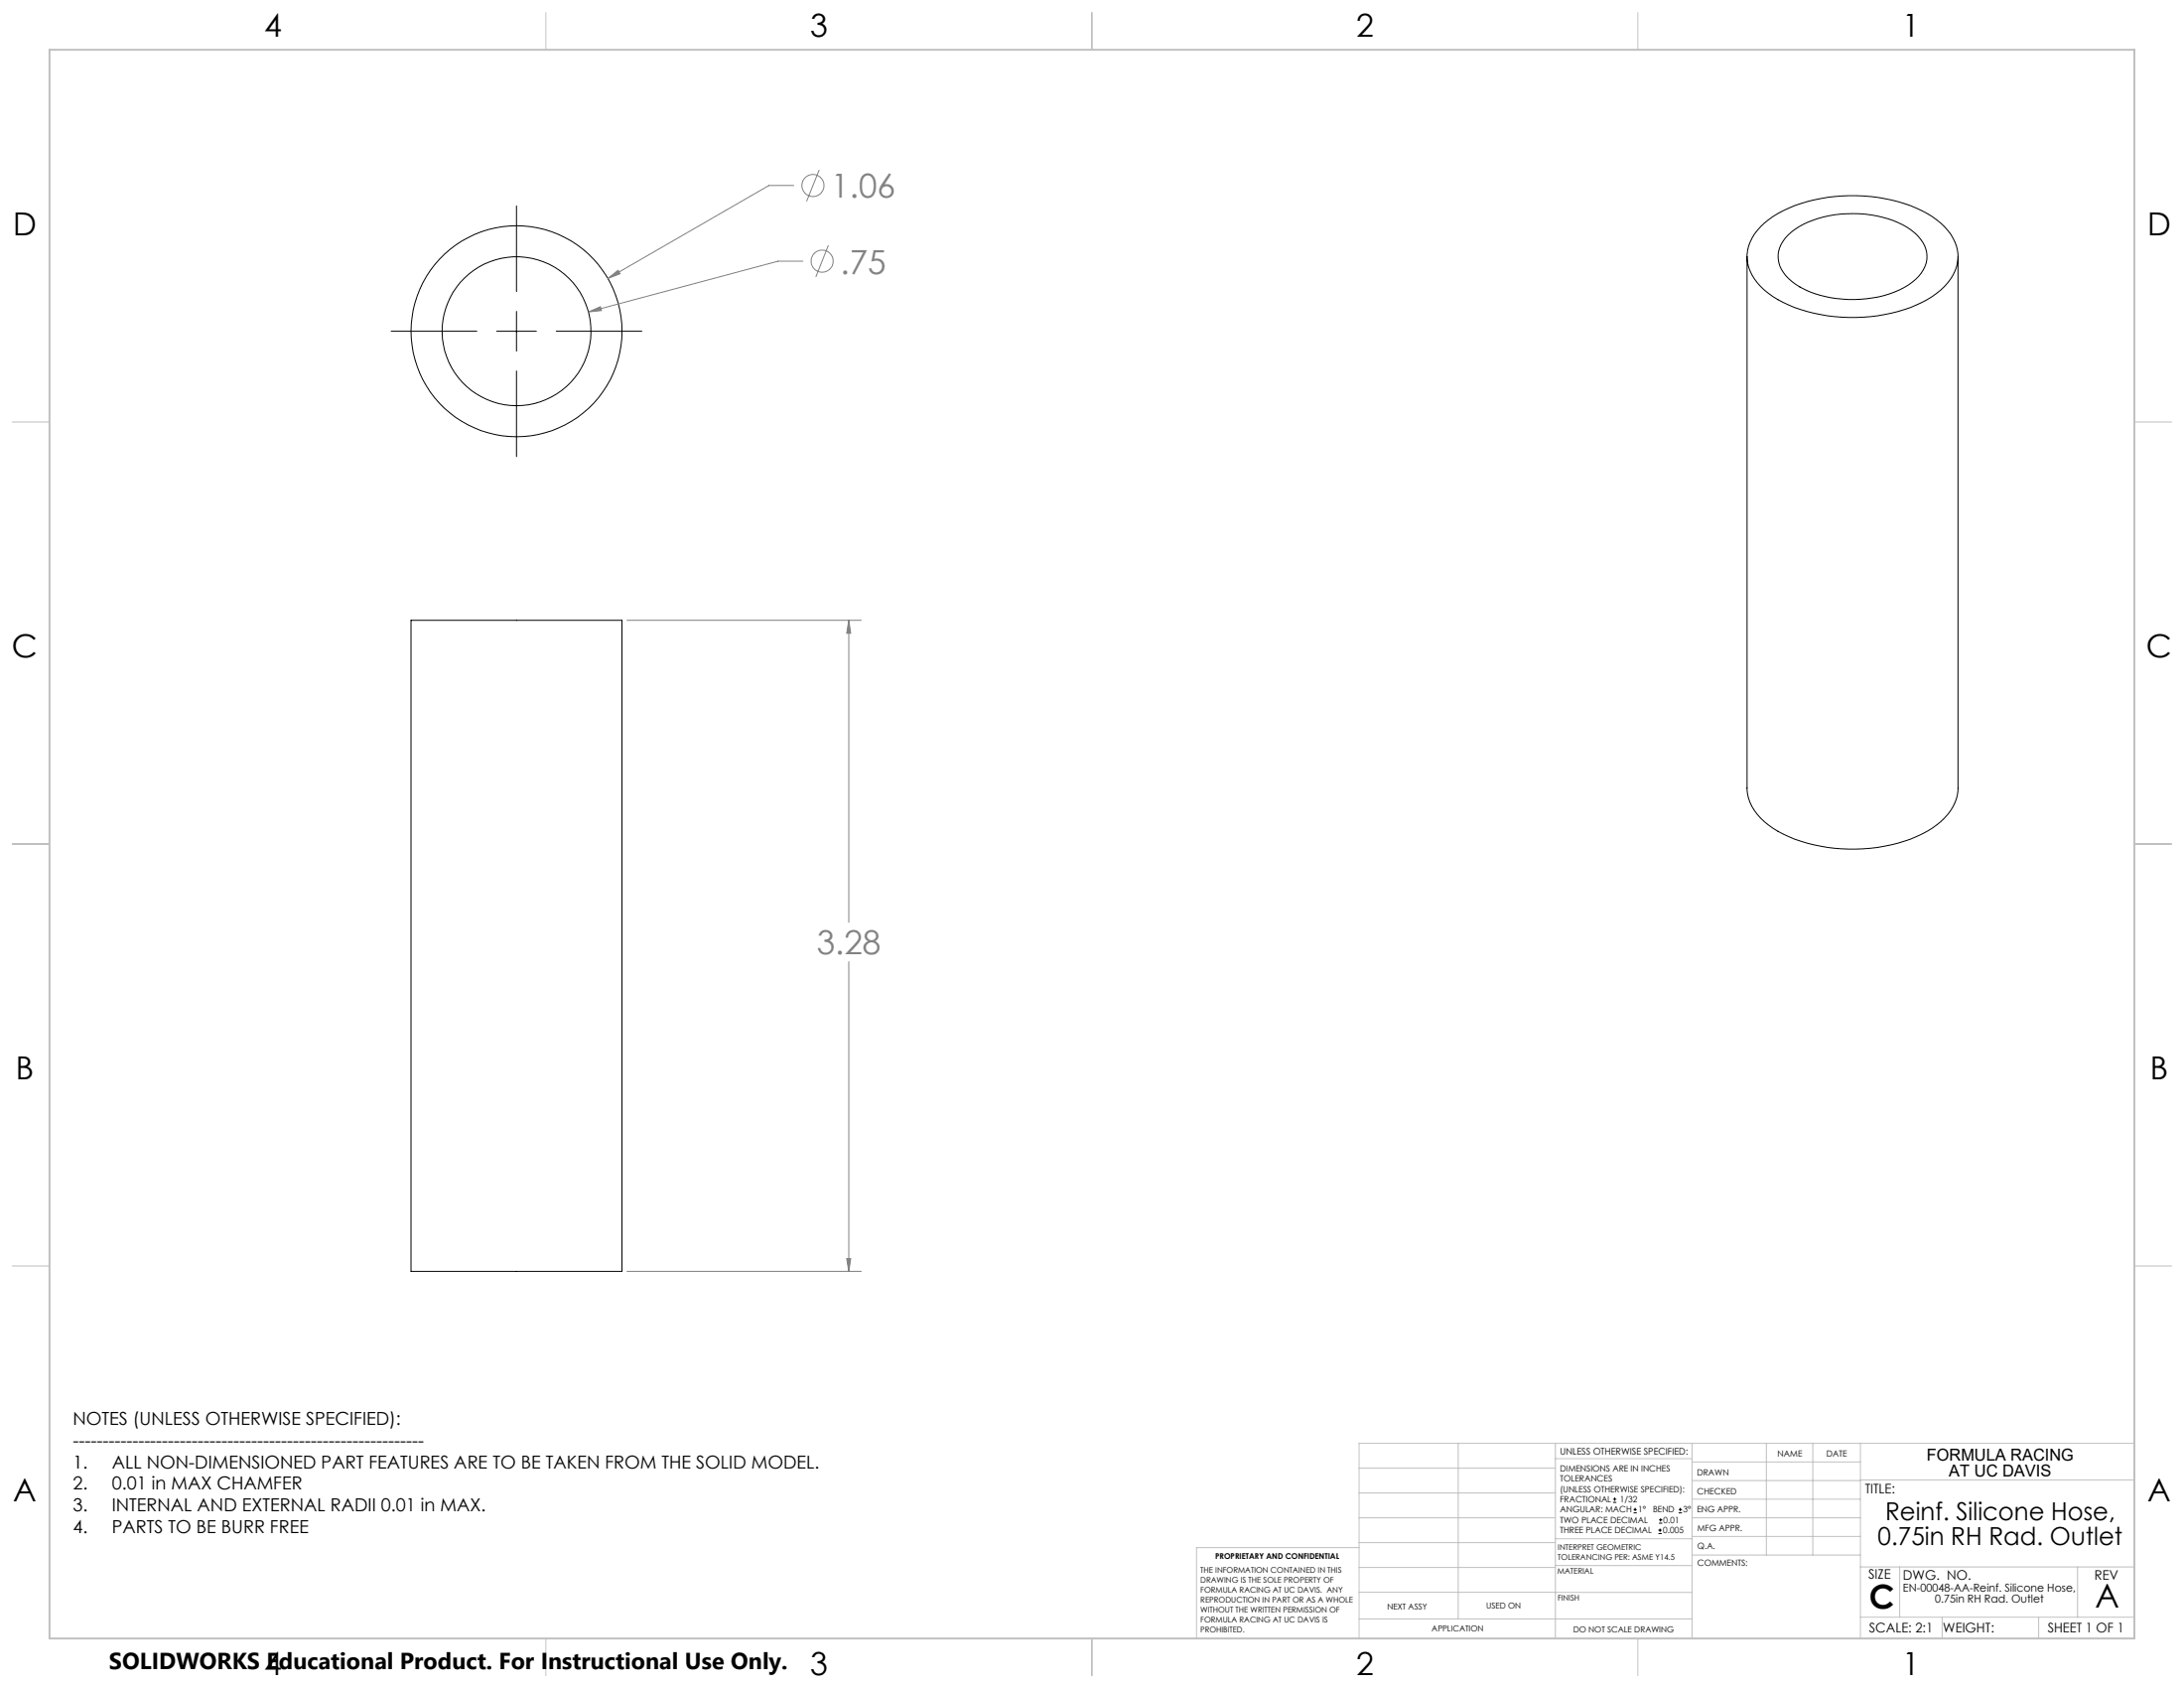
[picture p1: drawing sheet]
<svg xmlns="http://www.w3.org/2000/svg" width="559mm" height="432mm" viewBox="0 0 559 432" stroke-linecap="round" stroke-linejoin="round" font-family="sans-serif">
<g fill="none" stroke="#000" stroke-width=".25">
<path d="M132.2 52.7v21.9M450.5 58a30.5 30.5 0 0 1 17.1-7.5 41.7 41.7 0 0 1 25.5 4.1 14.2 14.2 0 0 1 7.9 10.5 12 12 0 0 1-5.5 9.9 37.7 37.7 0 0 1-24.3 6.1 35.4 35.4 0 0 1-18.7-6.1 11.6 11.6 0 0 1-5.4-11 11.9 11.9 0 0 1 3.4-6zM132.2 79.7v10.1M447 65.6v136a12.1 12.1 0 0 0 5.5 9.4 37.7 37.7 0 0 0 24.2 6.1 35.4 35.4 0 0 0 18.8-6.1 12.1 12.1 0 0 0 5.5-9.4v-136M457.4 60.2a24 24 0 0 1 16.8-5.6 24.7 24.7 0 0 1 15.7 5 7.3 7.3 0 0 1 2.2 9.4 16.1 16.1 0 0 1-10 6.6 30.6 30.6 0 0 1-21.6-2.2 9.4 9.4 0 0 1-5.6-8.1 7.9 7.9 0 0 1 2.5-5.1zM100.1 84.7h21.9M127.1 84.7h10.1M132.2 94.9v21.9M142.3 84.7h21.9M105.2 158.7h53.9v166.5h-53.9zM412.7 384.3h.9M412.7 383.5h.9"/>
<path d="M413.1 383.1v.8M418 387h.8M418 386.2h.8M418.4 385.7v.9M424.3 392.3h.9M424.3 391.4h.9M424.5 389.6h.8M424.5 388.8h.8M424.7 391v.9M424.9 388.4v.8M429.5 387h.9M429.5 386.2h.9"/>
<path d="M429.9 385.7v.9"/>
<circle cx="132.2" cy="84.7" r="27"/>
<circle cx="132.2" cy="84.7" r="19.1"/>
</g>
<g fill="none" stroke="#808080" stroke-width=".25">
<path d="M203.1 47.4h-6.4l-41.2 23.8M209.6 43.4l-3.2 8.1M150.6 79.8l3-1.3 .3 .9zM155.5 71.2l2.7-2.1 .4 .9zM205.4 66.8h-6.3l-48.5 13M211.9 62.8l-3.2 8M160.4 158.7h59.9M217.2 158.7l.5 3.3h-1.1zM217.2 158.7v77.2M217.2 246v79.2M160.4 325.2h59.9M216.6 321.9h1.1l-.5 3.3z"/>
<circle cx="208" cy="47.5" r="2.82"/>
<circle cx="210.4" cy="66.8" r="2.83"/>
</g>
<g fill="none" stroke="#c0c0c0" stroke-width=".25">
<path d="M139.7 3.2v9.5M279.4 3.2v9.5M419.1 3.2v9.5M3.1 107.9h9.6M546.1 107.9h9.5M3.1 215.9h9.6M546.1 215.9h9.5M3.1 323.8h9.6M546.1 323.8h9.5M347.7 375.6h50.3M373.1 369.2v44.9M398 369.2v49.9"/>
<path d="M398 373.1h34.9M432.9 369.2v49.9M432.9 378.7h43.1M432.9 374h43.1M451.9 369.2v28.6M463.8 369.2v28.6M476 369.2v49.9M476 378.6h70.1M546.1 369.2h-198.4v49.9M347.7 394.6h50.3M347.7 388.3h50.3M347.7 381.9h50.3"/>
<path d="M347.7 395.9h-41.6v23.2M398 393.6h35M432.9 383.5h43.1M432.9 388.3h43.1M432.9 393h43.1M433 397.8h43M139.7 419.1v9.6M279.4 419.1v9.6M347.7 414.1h85.2M347.7 401h50.3M347.7 407.3h50.3M398 407.4h34.9"/>
<path d="M398 400.5h35M419.1 419.1v9.6M476 413.7h70.1M476 400.8h70.1M486.1 400.8v12.9M496.9 413.7v5.4M521.6 413.7v5.4M531.6 400.8v12.9"/>
</g>
<path d="M12.7 12.7h533.4v406.4h-533.4z" fill="none" stroke="#c0c0c0" stroke-width=".5"/>
<path d="M216.6 321.9h1.1l-.5 3.3zM217.2 158.7l.5 3.3h-1.1zM150.6 79.8l3.3-.4-.3-.9zM155.5 71.2l3.1-1.2-.4-.9z" fill="#808080"/>
<g font-size="8.5" fill="#808080">
<text x="212.7" y="50.6">1.06</text>
<text x="215" y="70">.75</text>
<text x="209" y="244.2">3.28</text>
</g>
<g font-size="8.5">
<text x="478.3" y="411.4">C</text>
<text x="536.1" y="411.3">A</text>
</g>
<g font-size="8.1">
<text x="67.6" y="9.3">4</text>
<text x="207.3" y="9.3">3</text>
<text x="347" y="9.3">2</text>
<text x="486.7" y="9.3">1</text>
<text x="3.3" y="60.1">D</text>
<text x="549.4" y="60.1">D</text>
<text x="3" y="168">C</text>
<text x="549.1" y="168">C</text>
<text x="4" y="276">B</text>
<text x="550.1" y="276">B</text>
<text x="3.3" y="383.9">A</text>
<text x="549.4" y="383.9">A</text>
<text x="67.6" y="428.4">4</text>
<text x="207.3" y="428.4">3</text>
<text x="347" y="428.4">2</text>
<text x="486.7" y="428.4">1</text>
</g>
<g font-size="6.3">
<text x="482.4" y="388.8">Reinf. Silicone Hose,</text>
<text x="480.5" y="395.1">0.75in RH Rad. Outlet</text>
</g>
<text font-size="5.9" x="27.9" y="427">SOLIDWORKS Educational Product. For Instructional Use Only.</text>
<g font-size="4.6">
<text x="18.6" y="364.4">NOTES (UNLESS OTHERWISE SPECIFIED):</text>
<text x="18.6" y="370">-----------------------------------------------------------</text>
<text x="18.6" y="375.5">1.</text>
<text x="28.7" y="375.5">ALL NON-DIMENSIONED PART FEATURES ARE TO BE TAKEN FROM THE SOLID MODEL.</text>
<text x="18.6" y="381.1">2.</text>
<text x="28.7" y="381.1">0.01 in MAX CHAMFER</text>
<text x="18.6" y="386.7">3.</text>
<text x="28.7" y="386.7">INTERNAL AND EXTERNAL RADII 0.01 in MAX.</text>
<text x="18.6" y="392.3">4.</text>
<text x="28.7" y="392.3">PARTS TO BE BURR FREE</text>
</g>
<g font-size="4.2">
<text x="493" y="373.5">FORMULA RACING</text>
<text x="498.7" y="377.8">AT UC DAVIS</text>
</g>
<g font-size="3.4">
<text x="477.2" y="381.9">TITLE:</text>
<text x="478.1" y="404">SIZE</text>
<text x="486.9" y="404">DWG. NO.</text>
<text x="535.9" y="404.1">REV</text>
<text x="478.2" y="417.6">SCALE: 2:1</text>
<text x="497.1" y="417.7">WEIGHT:</text>
<text x="523.9" y="417.6">SHEET 1 OF 1</text>
</g>
<g font-size="2.8">
<text x="486.9" y="407.2">EN-00048-AA-Reinf. Silicone Hose,</text>
<text x="495.1" y="410">0.75in RH Rad. Outlet</text>
</g>
<text font-size="2.4" x="399.2" y="372.1">UNLESS OTHERWISE SPECIFIED:</text>
<g font-size="2.2">
<text x="399.2" y="376.4">DIMENSIONS ARE IN INCHES</text>
<text x="434.2" y="377.3">DRAWN</text>
<text x="454.8" y="372.5">NAME</text>
<text x="467.3" y="372.6">DATE</text>
<text x="399.2" y="379">TOLERANCES</text>
<text x="399.2" y="381.7">(UNLESS OTHERWISE SPECIFIED):</text>
<text x="434.3" y="382.2">CHECKED</text>
<text x="399.2" y="389.6">TWO PLACE DECIMAL</text>
<text x="399.2" y="384.3">FRACTIONAL</text>
<text x="399.2" y="387">ANGULAR: MACH</text>
<text x="414.5" y="384.3">1/32</text>
<text x="419.1" y="387">1°</text>
<text x="422.9" y="387">BEND</text>
<text x="425.6" y="389.6">0.01</text>
<text x="430.6" y="387">3°</text>
<text x="434.2" y="386.9">ENG APPR.</text>
<text x="399.2" y="392.3">THREE PLACE DECIMAL</text>
<text x="425.5" y="392.3">0.005</text>
<text x="434.3" y="391.6">MFG APPR.</text>
<text x="434.3" y="396.3">Q.A.</text>
<text x="434.3" y="400.5">COMMENTS:</text>
</g>
<g font-size="2.1">
<text x="354.9" y="411.6">NEXT ASSY</text>
<text x="380.3" y="411.6">USED ON</text>
<text x="366.3" y="417.4">APPLICATION</text>
<text x="402.5" y="417.5">DO NOT SCALE DRAWING</text>
</g>
<g font-size="2">
<text x="310.9" y="398.8">PROPRIETARY AND CONFIDENTIAL</text>
<text x="398.6" y="396.5">INTERPRET GEOMETRIC</text>
<text x="398.6" y="399">TOLERANCING PER: ASME Y14.5</text>
<text x="307.2" y="402.4">THE INFORMATION CONTAINED IN THIS</text>
<text x="307.2" y="404.9">DRAWING IS THE SOLE PROPERTY OF</text>
<text x="307.2" y="407.5">FORMULA RACING AT UC DAVIS. ANY</text>
<text x="398.5" y="402.6">MATERIAL</text>
<text x="307.2" y="410">REPRODUCTION IN PART OR AS A WHOLE</text>
<text x="307.2" y="412.5">WITHOUT THE WRITTEN PERMISSION OF</text>
<text x="398.5" y="409.4">FINISH</text>
<text x="307.2" y="415">FORMULA RACING AT UC DAVIS IS</text>
<text x="307.2" y="417.6">PROHIBITED.</text>
</g>
</svg>
